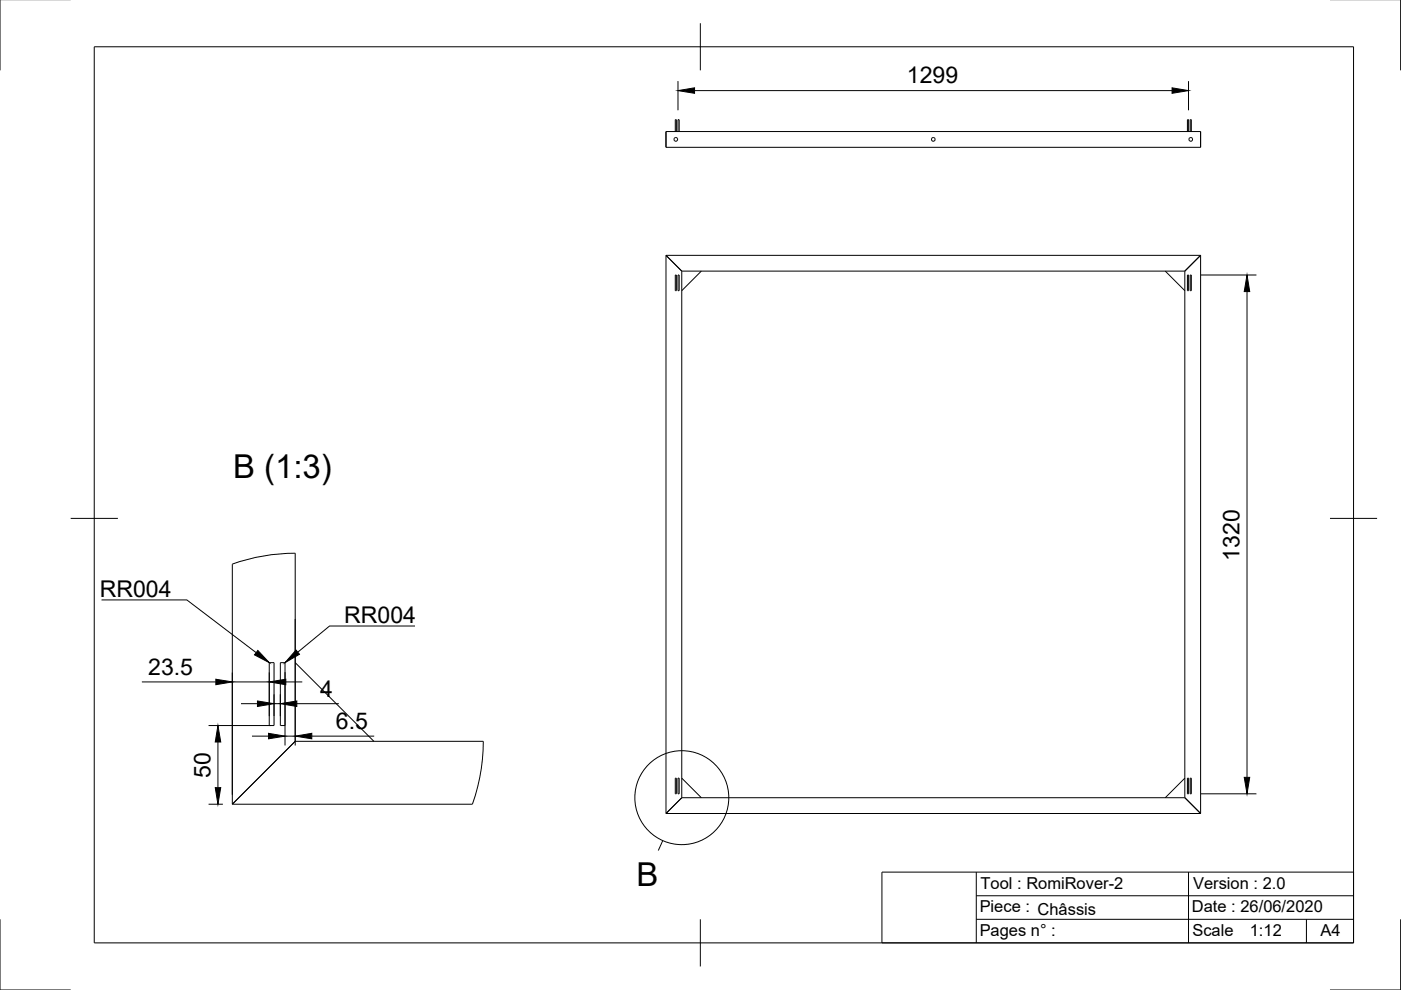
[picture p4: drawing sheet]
<svg xmlns="http://www.w3.org/2000/svg" width="297mm" height="210mm" viewBox="0 0 297 210" stroke-linecap="round" stroke-linejoin="round" font-family="sans-serif">
<!-- layer: Visible -->
<g fill="none" stroke="#000" stroke-width=".21">
<path d="M141.2 27.9h113.4v3.3h-113.4zM142.9 29.3l.4-.2 .4 .2v.5l-.4 .2-.4-.2zM143.2 27.9v-2.5h.2v2.5M143.7 27.9v-2.5h.3v2.5M197.5 29.3l.4-.2 .3 .2v.5l-.3 .2-.4-.2zM251.8 27.9v-2.5h.2v2.5M252.1 29.3l.4-.2 .3 .2v.5l-.3 .2-.4-.2zM252.3 27.9v-2.5h.3v2.5M141.2 54.1l3.3 3.4M141.2 54.1v118.4M141.2 54.1h113.4M143.2 58.3h.2v3.3h-.2z"/>
<path d="M143.7 58.3h.3v3.3h-.3zM144.5 57.5v111.6M144.5 57.5h106.7M148.7 57.5l-4.2 4.1M247.1 57.5l4.1 4.1M251.2 57.5v111.6M251.8 58.3h.2v3.3h-.2zM252.3 58.3h.3v3.3h-.3zM254.6 54.1l-3.4 3.4M254.6 54.1v118.4M49.3 119.6v50.9M49.3 119.6a39.9 39.9 0 0 1 13.3-2.3v39.9"/>
<path d="M57.1 140.5h1v13.3h-1zM59.4 140.5h1v13.3h-1zM62.6 157.2h39.9a39.5 39.5 0 0 1-2.3 13.3h-50.9M62.6 140.5l16.7 16.7M62.6 157.2l-13.3 13.3M141.2 172.5h113.4M143.2 165h.2v3.3h-.2zM143.7 165h.3v3.3h-.3zM144.5 165l4.2 4.1M144.5 169.1l-3.3 3.4M144.5 169.1h106.7M251.2 165l-4.1 4.1"/>
<path d="M251.2 169.1l3.4 3.4M251.8 165h.2v3.3h-.2zM252.3 165h.3v3.3h-.3z"/>
</g>
<!-- layer: Border -->
<path d="M0 -.1v15M297 -.1v15M20 9.9h267v190h-267zM148.5 4.9v10M15 109.9h10M282 109.9h10M0 194.9v15h15M148.5 194.9v10M297 194.9v15h-15" fill="none" stroke="#000" stroke-width=".21"/>
<!-- layer: TitleBlock -->
<path d="M187 184.9h100v15h-100zM207 194.9h80M207 189.9h80M207 184.9v15M252 184.9v15M277 194.9v5" fill="none" stroke="#000" stroke-width=".21"/>
<!-- layer: Annotations -->
<g fill="none" stroke="#000" stroke-width=".21">
<path d="M21.5 127.2h18.1l14.7 11.2M88 132.7h-18.1l-6.8 5.6M140.5 178.3l-.9 2"/>
<circle cx="144.6" cy="169.1" r="10"/>
</g>
<!-- layer: Dimensions -->
<g fill="none" stroke="#000" stroke-width=".21">
<path d="M143.7 17.2v6.2M147.3 19.2h101.2M252 17.2v6.2M254.6 58.3h11.8M264.4 61.8v103M62.6 131.2v26.9M30.1 144.6h15.7M44.2 153.8h13.2M46.2 157.3v9.7M49.3 142.6v25.9M49.3 144.6h7.8M51.1 149.2h3.5"/>
<path d="M53.4 156.1h3.5M57.1 142.6v9.2M58.1 147.2v4.6M58.1 149.2h1.3M59.4 147.2v4.6M60.4 142.5v15.6M60.4 156.1h2.2M60.6 144.6h3.5M62.9 149.2h8.9M66.1 156.1h13.2M44.2 170.5h3.1M254.6 168.3h11.8"/>
</g>
<path d="M143.7 19.2l3.6-.6v1.2zM248.5 18.6l3.5 .6-3.5 .6zM264.4 58.3l.6 3.5h-1.2zM46.2 153.8l.6 3.5h-1.2zM45.8 144l3.5 .6-3.5 .6zM54.6 148.6l3.5 .6-3.5 .6zM56.9 155.5l3.5 .6-3.5 .5zM57.1 144.6l3.5-.6v1.2zM59.4 149.2l3.5-.6v1.2zM62.6 156.1l3.5-.6v1.1zM45.6 167h1.2l-.6 3.5zM263.8 164.8h1.2l-.6 3.5z" fill="#000" stroke="#000" stroke-width=".21"/>
<!-- layer: Annotations -->
<path d="M54.7 137.9l2.4 2.6-3.1-1.7zM62.8 137.8l.7 .9-3.1 1.8z" fill="#000" stroke="#000" stroke-width=".21"/>
<g font-size="7">
<text x="49.4" y="101.4">B (1:3)</text>
<text x="135" y="187.8">B</text>
</g>
<g font-size="4.9">
<text x="192.3" y="17.6">1299</text>
<text x="262.8" y="118.9" transform="rotate(-90 262.8 118.9)">1320</text>
<text x="21.1" y="126.5">RR004</text>
<text x="73" y="132">RR004</text>
<text x="31.4" y="143">23.5</text>
<text x="67.9" y="147.7">4</text>
<text x="71.2" y="154.5">6.5</text>
<text x="44.7" y="164.9" transform="rotate(-90 44.7 164.9)">50</text>
</g>
<g font-size="3.5">
<text x="207.9" y="188.4">Tool : RomiRover-2</text>
<text x="253" y="188.4">Version : 2.0</text>
<text x="207.7" y="193.4">Piece : Châssis</text>
<text x="252.7" y="193.5">Date : 26/06/2020</text>
<text x="207.7" y="198.4">Pages n° :</text>
<text x="252.8" y="198.5">Scale</text>
<text x="265" y="198.5">1:12</text>
<text x="280" y="198.4">A4</text>
</g>
</svg>
